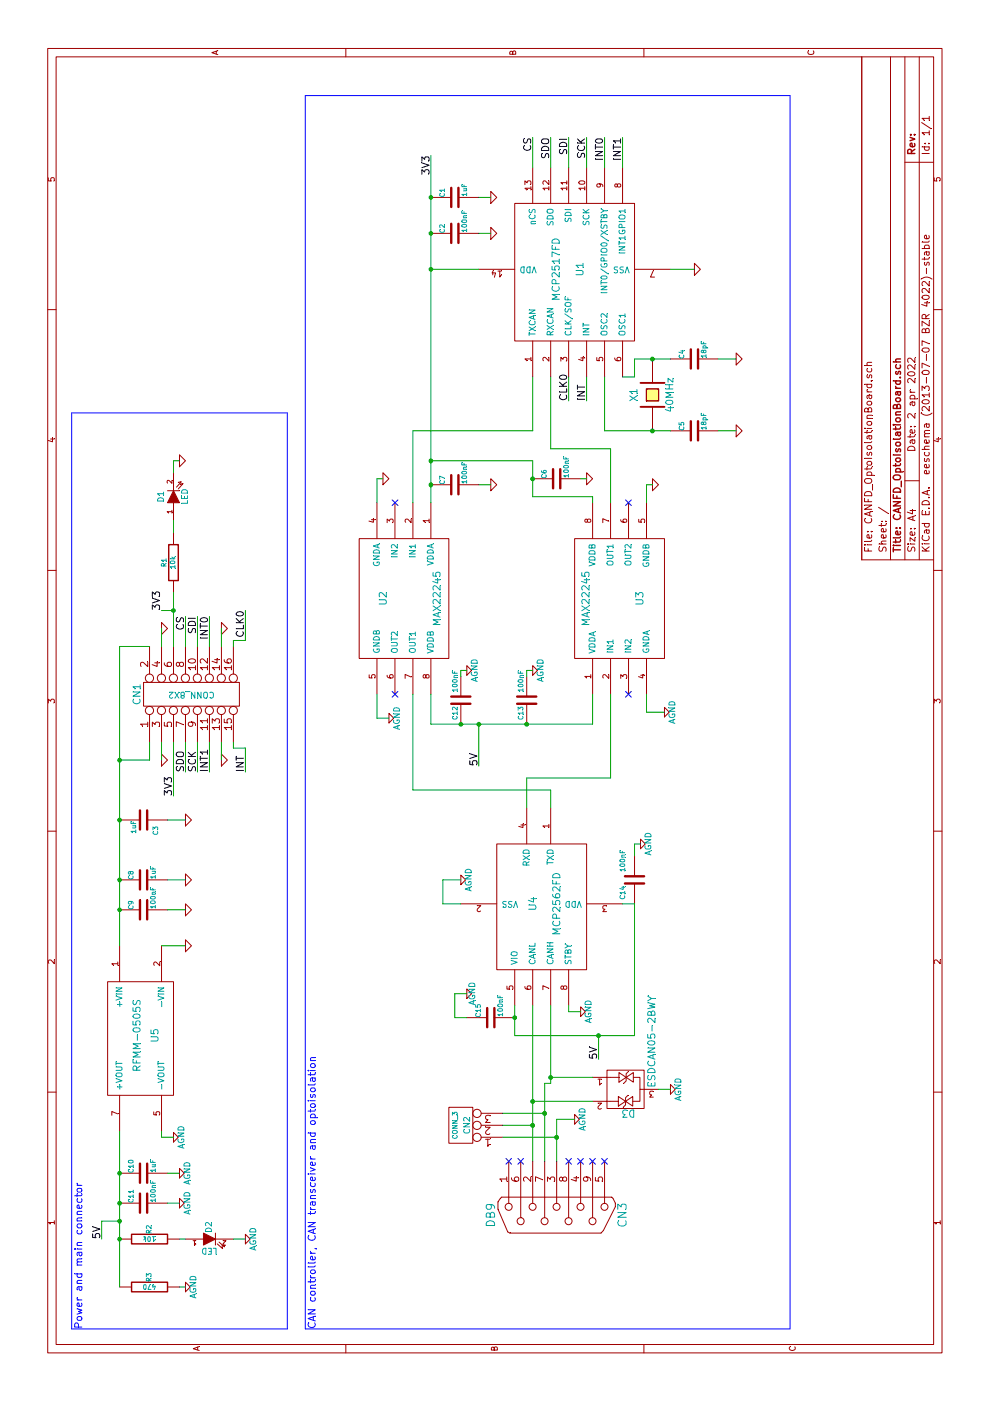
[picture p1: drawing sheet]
EESchema Schematic File Version 2
LIBS:power
LIBS:device
LIBS:transistors
LIBS:conn
LIBS:linear
LIBS:regul
LIBS:74xx
LIBS:cmos4000
LIBS:adc-dac
LIBS:memory
LIBS:xilinx
LIBS:special
LIBS:microcontrollers
LIBS:dsp
LIBS:microchip
LIBS:analog_switches
LIBS:motorola
LIBS:texas
LIBS:intel
LIBS:audio
LIBS:interface
LIBS:digital-audio
LIBS:philips
LIBS:display
LIBS:cypress
LIBS:siliconi
LIBS:opto
LIBS:atmel
LIBS:contrib
LIBS:valves
LIBS:CANFD_OptoIsolationBoard-cache
EELAYER 27 0
EELAYER END
$Descr A4 11693 8268
encoding utf-8
Sheet 1 1
Title "CANFD_OptoIsolationBoard.sch"
Date "2 apr 2022"
Rev ""
Comp ""
Comment1 ""
Comment2 ""
Comment3 ""
Comment4 ""
$EndDescr
$Comp
L MCP2517FD U1
U 1 1
P 9450 4800
F 0 "U1" H 9450 4750 60  0000 C CNN
F 1 "MCP2517FD" H 9450 4950 60  0000 C CNN
F 2 "" H 9450 4750 60  0000 C CNN
F 3 "" H 9450 4750 60  0000 C CNN
	1    9450 4800
	1    0    0    -1  
$EndComp
$Comp
L CONN_8X2 CN1
U 1 1
P 5900 1600
F 0 "CN1" H 5900 2050 60  0000 C CNN
F 1 "CONN_8X2" V 5900 1600 50  0000 C CNN
F 2 "~" H 5900 1600 60  0000 C CNN
F 3 "~" H 5900 1600 60  0000 C CNN
	1    5900 1600
	1    0    0    -1  
$EndComp
$Comp
L GND #PWR?
U 1 1
P 6450 1350
F 0 "#PWR?" H 6450 1350 30  0001 C CNN
F 1 "GND" H 6450 1280 30  0001 C CNN
F 2 "~" H 6450 1350 60  0000 C CNN
F 3 "~" H 6450 1350 60  0000 C CNN
	1    6450 1350
	1    0    0    -1  
$EndComp
$Comp
L GND #PWR?
U 1 1
P 5350 1350
F 0 "#PWR?" H 5350 1350 30  0001 C CNN
F 1 "GND" H 5350 1280 30  0001 C CNN
F 2 "~" H 5350 1350 60  0000 C CNN
F 3 "~" H 5350 1350 60  0000 C CNN
	1    5350 1350
	1    0    0    -1  
$EndComp
$Comp
L GND #PWR?
U 1 1
P 5350 1850
F 0 "#PWR?" H 5350 1850 30  0001 C CNN
F 1 "GND" H 5350 1780 30  0001 C CNN
F 2 "~" H 5350 1850 60  0000 C CNN
F 3 "~" H 5350 1850 60  0000 C CNN
	1    5350 1850
	1    0    0    -1  
$EndComp
$Comp
L GND #PWR?
U 1 1
P 6450 1850
F 0 "#PWR?" H 6450 1850 30  0001 C CNN
F 1 "GND" H 6450 1780 30  0001 C CNN
F 2 "~" H 6450 1850 60  0000 C CNN
F 3 "~" H 6450 1850 60  0000 C CNN
	1    6450 1850
	1    0    0    -1  
$EndComp
$Comp
L R R1
U 1 1
P 7000 1450
F 0 "R1" V 7080 1450 40  0000 C CNN
F 1 "10k" V 7007 1451 40  0000 C CNN
F 2 "~" V 6930 1450 30  0000 C CNN
F 3 "~" H 7000 1450 30  0000 C CNN
	1    7000 1450
	0    -1   -1   0   
$EndComp
$Comp
L LED D1
U 1 1
P 7550 1450
F 0 "D1" H 7550 1550 50  0000 C CNN
F 1 "LED" H 7550 1350 50  0000 C CNN
F 2 "~" H 7550 1450 60  0000 C CNN
F 3 "~" H 7550 1450 60  0000 C CNN
	1    7550 1450
	1    0    0    -1  
$EndComp
$Comp
L GND #PWR?
U 1 1
P 7850 1500
F 0 "#PWR?" H 7850 1500 30  0001 C CNN
F 1 "GND" H 7850 1430 30  0001 C CNN
F 2 "~" H 7850 1500 60  0000 C CNN
F 3 "~" H 7850 1500 60  0000 C CNN
	1    7850 1500
	1    0    0    -1  
$EndComp
Text Label 6600 1350 0    60   ~ 0
3V3
Text Label 5050 1450 0    60   ~ 0
3V3
$Comp
L GND #PWR?
U 1 1
P 9450 5800
F 0 "#PWR?" H 9450 5800 30  0001 C CNN
F 1 "GND" H 9450 5730 30  0001 C CNN
F 2 "~" H 9450 5800 60  0000 C CNN
F 3 "~" H 9450 5800 60  0000 C CNN
	1    9450 5800
	1    0    0    -1  
$EndComp
$Comp
L C C3
U 1 1
P 4850 1200
F 0 "C3" H 4900 1300 40  0000 L CNN
F 1 "1uF" H 4856 1115 40  0000 L CNN
F 2 "~" H 4888 1050 30  0000 C CNN
F 3 "~" H 4850 1200 60  0000 C CNN
	1    4850 1200
	-1   0    0    1   
$EndComp
$Comp
L C C2
U 1 1
P 9750 3800
F 0 "C2" H 9750 3900 40  0000 L CNN
F 1 "100nF" H 9756 3715 40  0000 L CNN
F 2 "~" H 9788 3650 30  0000 C CNN
F 3 "~" H 9750 3800 60  0000 C CNN
	1    9750 3800
	1    0    0    -1  
$EndComp
$Comp
L C C1
U 1 1
P 10050 3800
F 0 "C1" H 10050 3900 40  0000 L CNN
F 1 "1uF" H 10056 3715 40  0000 L CNN
F 2 "~" H 10088 3650 30  0000 C CNN
F 3 "~" H 10050 3800 60  0000 C CNN
	1    10050 3800
	1    0    0    -1  
$EndComp
$Comp
L GND #PWR?
U 1 1
P 9750 4100
F 0 "#PWR?" H 9750 4100 30  0001 C CNN
F 1 "GND" H 9750 4030 30  0001 C CNN
F 2 "~" H 9750 4100 60  0000 C CNN
F 3 "~" H 9750 4100 60  0000 C CNN
	1    9750 4100
	1    0    0    -1  
$EndComp
$Comp
L GND #PWR?
U 1 1
P 10050 4100
F 0 "#PWR?" H 10050 4100 30  0001 C CNN
F 1 "GND" H 10050 4030 30  0001 C CNN
F 2 "~" H 10050 4100 60  0000 C CNN
F 3 "~" H 10050 4100 60  0000 C CNN
	1    10050 4100
	1    0    0    -1  
$EndComp
Text Label 10400 3600 2    60   ~ 0
3V3
$Comp
L MAX22245 U2
U 1 1
P 6700 3400
F 0 "U2" H 6700 3200 60  0000 C CNN
F 1 "MAX22245" H 6700 3650 60  0000 C CNN
F 2 "" H 6700 3400 60  0000 C CNN
F 3 "" H 6700 3400 60  0000 C CNN
	1    6700 3400
	-1   0    0    1   
$EndComp
$Comp
L MAX22245 U3
U 1 1
P 6700 5150
F 0 "U3" H 6700 4950 60  0000 C CNN
F 1 "MAX22245" H 6700 5400 60  0000 C CNN
F 2 "" H 6700 5150 60  0000 C CNN
F 3 "" H 6700 5150 60  0000 C CNN
	1    6700 5150
	1    0    0    -1  
$EndComp
$Comp
L C C7
U 1 1
P 7650 3800
F 0 "C7" H 7650 3900 40  0000 L CNN
F 1 "100nF" H 7656 3715 40  0000 L CNN
F 2 "~" H 7688 3650 30  0000 C CNN
F 3 "~" H 7650 3800 60  0000 C CNN
	1    7650 3800
	1    0    0    -1  
$EndComp
$Comp
L GND #PWR?
U 1 1
P 7650 4100
F 0 "#PWR?" H 7650 4100 30  0001 C CNN
F 1 "GND" H 7650 4030 30  0001 C CNN
F 2 "~" H 7650 4100 60  0000 C CNN
F 3 "~" H 7650 4100 60  0000 C CNN
	1    7650 4100
	1    0    0    -1  
$EndComp
$Comp
L C C6
U 1 1
P 7700 4650
F 0 "C6" H 7700 4750 40  0000 L CNN
F 1 "100nF" H 7706 4565 40  0000 L CNN
F 2 "~" H 7738 4500 30  0000 C CNN
F 3 "~" H 7700 4650 60  0000 C CNN
	1    7700 4650
	1    0    0    -1  
$EndComp
$Comp
L GND #PWR?
U 1 1
P 7700 4900
F 0 "#PWR?" H 7700 4900 30  0001 C CNN
F 1 "GND" H 7700 4830 30  0001 C CNN
F 2 "~" H 7700 4900 60  0000 C CNN
F 3 "~" H 7700 4900 60  0000 C CNN
	1    7700 4900
	1    0    0    -1  
$EndComp
$Comp
L GND #PWR?
U 1 1
P 7700 3200
F 0 "#PWR?" H 7700 3200 30  0001 C CNN
F 1 "GND" H 7700 3130 30  0001 C CNN
F 2 "~" H 7700 3200 60  0000 C CNN
F 3 "~" H 7700 3200 60  0000 C CNN
	1    7700 3200
	1    0    0    -1  
$EndComp
$Comp
L GND #PWR?
U 1 1
P 7650 5450
F 0 "#PWR?" H 7650 5450 30  0001 C CNN
F 1 "GND" H 7650 5380 30  0001 C CNN
F 2 "~" H 7650 5450 60  0000 C CNN
F 3 "~" H 7650 5450 60  0000 C CNN
	1    7650 5450
	1    0    0    -1  
$EndComp
$Comp
L CRYSTAL X1
U 1 1
P 8400 5450
F 0 "X1" H 8400 5600 60  0000 C CNN
F 1 "40MHz" H 8400 5300 60  0000 C CNN
F 2 "~" H 8400 5450 60  0000 C CNN
F 3 "~" H 8400 5450 60  0000 C CNN
	1    8400 5450
	1    0    0    -1  
$EndComp
$Comp
L C C5
U 1 1
P 8100 5800
F 0 "C5" H 8100 5900 40  0000 L CNN
F 1 "18pF" H 8106 5715 40  0000 L CNN
F 2 "~" H 8138 5650 30  0000 C CNN
F 3 "~" H 8100 5800 60  0000 C CNN
	1    8100 5800
	1    0    0    -1  
$EndComp
$Comp
L C C4
U 1 1
P 8700 5800
F 0 "C4" H 8700 5900 40  0000 L CNN
F 1 "18pF" H 8706 5715 40  0000 L CNN
F 2 "~" H 8738 5650 30  0000 C CNN
F 3 "~" H 8700 5800 60  0000 C CNN
	1    8700 5800
	1    0    0    -1  
$EndComp
$Comp
L GND #PWR?
U 1 1
P 8100 6150
F 0 "#PWR?" H 8100 6150 30  0001 C CNN
F 1 "GND" H 8100 6080 30  0001 C CNN
F 2 "~" H 8100 6150 60  0000 C CNN
F 3 "~" H 8100 6150 60  0000 C CNN
	1    8100 6150
	1    0    0    -1  
$EndComp
$Comp
L GND #PWR?
U 1 1
P 8700 6150
F 0 "#PWR?" H 8700 6150 30  0001 C CNN
F 1 "GND" H 8700 6080 30  0001 C CNN
F 2 "~" H 8700 6150 60  0000 C CNN
F 3 "~" H 8700 6150 60  0000 C CNN
	1    8700 6150
	1    0    0    -1  
$EndComp
$Comp
L AGND #PWR?
U 1 1
P 5700 3250
F 0 "#PWR?" H 5700 3250 40  0001 C CNN
F 1 "AGND" H 5700 3180 50  0000 C CNN
F 2 "~" H 5700 3250 60  0000 C CNN
F 3 "~" H 5700 3250 60  0000 C CNN
	1    5700 3250
	1    0    0    -1  
$EndComp
$Comp
L MCP2562FD U4
U 1 1
P 4150 4500
F 0 "U4" H 4150 4450 60  0000 C CNN
F 1 "MCP2562FD" H 4150 4650 60  0000 C CNN
F 2 "" H 4150 4500 60  0000 C CNN
F 3 "" H 4150 4500 60  0000 C CNN
	1    4150 4500
	-1   0    0    1   
$EndComp
$Comp
L RFMM-0505S U5
U 1 1
P 3050 1250
F 0 "U5" H 3050 1200 60  0000 C CNN
F 1 "RFMM-0505S" H 3050 1350 60  0000 C CNN
F 2 "" H 3050 1250 60  0000 C CNN
F 3 "" H 3050 1250 60  0000 C CNN
	1    3050 1250
	1    0    0    -1  
$EndComp
$Comp
L C C8
U 1 1
P 4350 1200
F 0 "C8" H 4350 1300 40  0000 L CNN
F 1 "1uF" H 4356 1115 40  0000 L CNN
F 2 "~" H 4388 1050 30  0000 C CNN
F 3 "~" H 4350 1200 60  0000 C CNN
	1    4350 1200
	1    0    0    -1  
$EndComp
$Comp
L C C9
U 1 1
P 4100 1200
F 0 "C9" H 4100 1300 40  0000 L CNN
F 1 "100nF" H 4106 1115 40  0000 L CNN
F 2 "~" H 4138 1050 30  0000 C CNN
F 3 "~" H 4100 1200 60  0000 C CNN
	1    4100 1200
	1    0    0    -1  
$EndComp
$Comp
L GND #PWR?
U 1 1
P 4850 1550
F 0 "#PWR?" H 4850 1550 30  0001 C CNN
F 1 "GND" H 4850 1480 30  0001 C CNN
F 2 "~" H 4850 1550 60  0000 C CNN
F 3 "~" H 4850 1550 60  0000 C CNN
	1    4850 1550
	1    0    0    -1  
$EndComp
$Comp
L GND #PWR?
U 1 1
P 4350 1550
F 0 "#PWR?" H 4350 1550 30  0001 C CNN
F 1 "GND" H 4350 1480 30  0001 C CNN
F 2 "~" H 4350 1550 60  0000 C CNN
F 3 "~" H 4350 1550 60  0000 C CNN
	1    4350 1550
	1    0    0    -1  
$EndComp
$Comp
L GND #PWR?
U 1 1
P 4100 1550
F 0 "#PWR?" H 4100 1550 30  0001 C CNN
F 1 "GND" H 4100 1480 30  0001 C CNN
F 2 "~" H 4100 1550 60  0000 C CNN
F 3 "~" H 4100 1550 60  0000 C CNN
	1    4100 1550
	1    0    0    -1  
$EndComp
$Comp
L GND #PWR?
U 1 1
P 3800 1550
F 0 "#PWR?" H 3800 1550 30  0001 C CNN
F 1 "GND" H 3800 1480 30  0001 C CNN
F 2 "~" H 3800 1550 60  0000 C CNN
F 3 "~" H 3800 1550 60  0000 C CNN
	1    3800 1550
	1    0    0    -1  
$EndComp
$Comp
L AGND #PWR?
U 1 1
P 2200 1450
F 0 "#PWR?" H 2200 1450 40  0001 C CNN
F 1 "AGND" H 2200 1380 50  0000 C CNN
F 2 "~" H 2200 1450 60  0000 C CNN
F 3 "~" H 2200 1450 60  0000 C CNN
	1    2200 1450
	1    0    0    -1  
$EndComp
$Comp
L C C10
U 1 1
P 1900 1200
F 0 "C10" H 1900 1300 40  0000 L CNN
F 1 "1uF" H 1906 1115 40  0000 L CNN
F 2 "~" H 1938 1050 30  0000 C CNN
F 3 "~" H 1900 1200 60  0000 C CNN
	1    1900 1200
	1    0    0    -1  
$EndComp
$Comp
L C C11
U 1 1
P 1650 1200
F 0 "C11" H 1650 1300 40  0000 L CNN
F 1 "100nF" H 1656 1115 40  0000 L CNN
F 2 "~" H 1688 1050 30  0000 C CNN
F 3 "~" H 1650 1200 60  0000 C CNN
	1    1650 1200
	1    0    0    -1  
$EndComp
$Comp
L AGND #PWR?
U 1 1
P 1900 1500
F 0 "#PWR?" H 1900 1500 40  0001 C CNN
F 1 "AGND" H 1900 1430 50  0000 C CNN
F 2 "~" H 1900 1500 60  0000 C CNN
F 3 "~" H 1900 1500 60  0000 C CNN
	1    1900 1500
	1    0    0    -1  
$EndComp
$Comp
L AGND #PWR?
U 1 1
P 1650 1500
F 0 "#PWR?" H 1650 1500 40  0001 C CNN
F 1 "AGND" H 1650 1430 50  0000 C CNN
F 2 "~" H 1650 1500 60  0000 C CNN
F 3 "~" H 1650 1500 60  0000 C CNN
	1    1650 1500
	1    0    0    -1  
$EndComp
$Comp
L AGND #PWR?
U 1 1
P 5750 5550
F 0 "#PWR?" H 5750 5550 40  0001 C CNN
F 1 "AGND" H 5750 5480 50  0000 C CNN
F 2 "~" H 5750 5550 60  0000 C CNN
F 3 "~" H 5750 5550 60  0000 C CNN
	1    5750 5550
	1    0    0    -1  
$EndComp
Text Label 1350 850  0    60   ~ 0
5V
Text Label 5300 4000 0    60   ~ 0
5V
$Comp
L C C13
U 1 1
P 5850 4400
F 0 "C13" V 5900 4450 40  0000 L CNN
F 1 "100nF" V 5900 4150 40  0000 L CNN
F 2 "~" H 5888 4250 30  0000 C CNN
F 3 "~" H 5850 4400 60  0000 C CNN
	1    5850 4400
	0    -1   -1   0   
$EndComp
$Comp
L C C12
U 1 1
P 5850 3850
F 0 "C12" V 5900 3900 40  0000 L CNN
F 1 "100nF" V 5900 3600 40  0000 L CNN
F 2 "~" H 5888 3700 30  0000 C CNN
F 3 "~" H 5850 3850 60  0000 C CNN
	1    5850 3850
	0    -1   -1   0   
$EndComp
$Comp
L AGND #PWR?
U 1 1
P 6100 4450
F 0 "#PWR?" H 6100 4450 40  0001 C CNN
F 1 "AGND" H 6100 4380 50  0000 C CNN
F 2 "~" H 6100 4450 60  0000 C CNN
F 3 "~" H 6100 4450 60  0000 C CNN
	1    6100 4450
	1    0    0    -1  
$EndComp
$Comp
L AGND #PWR?
U 1 1
P 6100 3900
F 0 "#PWR?" H 6100 3900 40  0001 C CNN
F 1 "AGND" H 6100 3830 50  0000 C CNN
F 2 "~" H 6100 3900 60  0000 C CNN
F 3 "~" H 6100 3900 60  0000 C CNN
	1    6100 3900
	1    0    0    -1  
$EndComp
$Comp
L AGND #PWR?
U 1 1
P 4350 3850
F 0 "#PWR?" H 4350 3850 40  0001 C CNN
F 1 "AGND" H 4350 3780 50  0000 C CNN
F 2 "~" H 4350 3850 60  0000 C CNN
F 3 "~" H 4350 3850 60  0000 C CNN
	1    4350 3850
	1    0    0    -1  
$EndComp
$Comp
L C C14
U 1 1
P 4350 5300
F 0 "C14" V 4450 5350 40  0000 L CNN
F 1 "100nF" V 4450 5050 40  0000 L CNN
F 2 "~" H 4388 5150 30  0000 C CNN
F 3 "~" H 4350 5300 60  0000 C CNN
	1    4350 5300
	0    -1   -1   0   
$EndComp
$Comp
L AGND #PWR?
U 1 1
P 4650 5350
F 0 "#PWR?" H 4650 5350 40  0001 C CNN
F 1 "AGND" H 4650 5280 50  0000 C CNN
F 2 "~" H 4650 5350 60  0000 C CNN
F 3 "~" H 4650 5350 60  0000 C CNN
	1    4650 5350
	1    0    0    -1  
$EndComp
$Comp
L C C15
U 1 1
P 3200 4100
F 0 "C15" H 3200 4200 40  0000 L CNN
F 1 "100nF" H 3206 4015 40  0000 L CNN
F 2 "~" H 3238 3950 30  0000 C CNN
F 3 "~" H 3200 4100 60  0000 C CNN
	1    3200 4100
	1    0    0    -1  
$EndComp
$Comp
L AGND #PWR?
U 1 1
P 3400 3900
F 0 "#PWR?" H 3400 3900 40  0001 C CNN
F 1 "AGND" H 3400 3850 50  0000 C CNN
F 2 "~" H 3400 3900 60  0000 C CNN
F 3 "~" H 3400 3900 60  0000 C CNN
	1    3400 3900
	1    0    0    -1  
$EndComp
Text Label 2850 5000 0    60   ~ 0
5V
$Comp
L AGND #PWR?
U 1 1
P 3250 4850
F 0 "#PWR?" H 3250 4850 40  0001 C CNN
F 1 "AGND" H 3250 4780 50  0000 C CNN
F 2 "~" H 3250 4850 60  0000 C CNN
F 3 "~" H 3250 4850 60  0000 C CNN
	1    3250 4850
	1    0    0    -1  
$EndComp
$Comp
L DB9 CN3
U 1 1
P 1550 4650
F 0 "CN3" H 1550 5200 70  0000 C CNN
F 1 "DB9" H 1550 4100 70  0000 C CNN
F 2 "~" H 1550 4650 60  0000 C CNN
F 3 "~" H 1550 4650 60  0000 C CNN
	1    1550 4650
	-1   0    0    1   
$EndComp
$Comp
L R R3
U 1 1
P 950 1250
F 0 "R3" H 1030 1250 40  0000 C CNN
F 1 "470" V 957 1251 40  0000 C CNN
F 2 "~" V 880 1250 30  0000 C CNN
F 3 "~" H 950 1250 30  0000 C CNN
	1    950  1250
	1    0    0    -1  
$EndComp
$Comp
L R R2
U 1 1
P 1350 1250
F 0 "R2" H 1430 1250 40  0000 C CNN
F 1 "10k" V 1357 1251 40  0000 C CNN
F 2 "~" V 1280 1250 30  0000 C CNN
F 3 "~" H 1350 1250 30  0000 C CNN
	1    1350 1250
	1    0    0    -1  
$EndComp
$Comp
L LED D2
U 1 1
P 1350 1750
F 0 "D2" V 1350 1850 50  0000 C CNN
F 1 "LED" H 1350 1650 50  0000 C CNN
F 2 "~" H 1350 1750 60  0000 C CNN
F 3 "~" H 1350 1750 60  0000 C CNN
	1    1350 1750
	0    1    1    0   
$EndComp
$Comp
L AGND #PWR?
U 1 1
P 1350 2050
F 0 "#PWR?" H 1350 2050 40  0001 C CNN
F 1 "AGND" H 1350 1980 50  0000 C CNN
F 2 "~" H 1350 2050 60  0000 C CNN
F 3 "~" H 1350 2050 60  0000 C CNN
	1    1350 2050
	1    0    0    -1  
$EndComp
$Comp
L AGND #PWR?
U 1 1
P 950 1550
F 0 "#PWR?" H 950 1550 40  0001 C CNN
F 1 "AGND" H 950 1480 50  0000 C CNN
F 2 "~" H 950 1550 60  0000 C CNN
F 3 "~" H 950 1550 60  0000 C CNN
	1    950  1550
	1    0    0    -1  
$EndComp
$Comp
L AGND #PWR?
U 1 1
P 2350 4800
F 0 "#PWR?" H 2350 4800 40  0001 C CNN
F 1 "AGND" H 2350 4730 50  0000 C CNN
F 2 "~" H 2350 4800 60  0000 C CNN
F 3 "~" H 2350 4800 60  0000 C CNN
	1    2350 4800
	1    0    0    -1  
$EndComp
NoConn ~ 5900 3300
NoConn ~ 7500 3300
NoConn ~ 5900 5250
NoConn ~ 7500 5250
$Comp
L CONN_3 CN2
U 1 1
P 2300 3850
F 0 "CN2" V 2250 3850 50  0000 C CNN
F 1 "CONN_3" V 2350 3850 40  0000 C CNN
F 2 "~" H 2300 3850 60  0000 C CNN
F 3 "~" H 2300 3850 60  0000 C CNN
	1    2300 3850
	0    -1   -1   0   
$EndComp
Wire Wire Line
	6450 1350 6300 1350
Wire Wire Line
	5350 1350 5500 1350
Wire Wire Line
	6450 1850 6300 1850
Wire Wire Line
	5500 1850 5350 1850
Wire Wire Line
	6300 1450 6750 1450
Wire Wire Line
	7250 1450 7350 1450
Wire Wire Line
	7750 1450 7850 1450
Wire Wire Line
	7850 1450 7850 1500
Wire Wire Line
	6600 1350 6600 1450
Connection ~ 6600 1450
Wire Wire Line
	5500 1450 5050 1450
Wire Wire Line
	5350 1250 5500 1250
Wire Wire Line
	9450 5800 9450 5600
Connection ~ 10050 3600
Wire Wire Line
	9450 3600 9450 4000
Connection ~ 9750 3600
Wire Wire Line
	9750 4100 9750 4000
Wire Wire Line
	10050 4100 10050 4000
Connection ~ 9450 3600
Connection ~ 7650 3600
Wire Wire Line
	7650 4100 7650 4000
Wire Wire Line
	7500 3600 10400 3600
Wire Wire Line
	8550 4450 8100 4450
Wire Wire Line
	8100 4450 8100 3450
Wire Wire Line
	8100 3450 7500 3450
Wire Wire Line
	7700 4900 7700 4850
Wire Wire Line
	7500 4950 7550 4950
Wire Wire Line
	7550 4950 7550 4450
Wire Wire Line
	7550 4450 7850 4450
Wire Wire Line
	7850 4450 7850 3600
Connection ~ 7850 3600
Connection ~ 7700 4450
Wire Wire Line
	7500 5100 7950 5100
Wire Wire Line
	7950 5100 7950 4600
Wire Wire Line
	7950 4600 8550 4600
Wire Wire Line
	7500 3150 7700 3150
Wire Wire Line
	7700 3150 7700 3200
Wire Wire Line
	7500 5400 7650 5400
Wire Wire Line
	7650 5400 7650 5450
Wire Wire Line
	8550 5050 8100 5050
Wire Wire Line
	8100 5050 8100 5600
Wire Wire Line
	8550 5200 8550 5300
Wire Wire Line
	8550 5300 8700 5300
Wire Wire Line
	8700 5300 8700 5600
Connection ~ 8100 5450
Connection ~ 8700 5450
Wire Wire Line
	8100 6150 8100 6000
Wire Wire Line
	8700 6150 8700 6000
Wire Wire Line
	6300 1000 6300 1250
Wire Wire Line
	3800 1000 6300 1000
Wire Wire Line
	5350 1250 5350 1000
Connection ~ 5350 1000
Connection ~ 4850 1000
Connection ~ 4350 1000
Connection ~ 4100 1000
Wire Wire Line
	4850 1550 4850 1400
Wire Wire Line
	4350 1550 4350 1400
Wire Wire Line
	4100 1550 4100 1400
Wire Wire Line
	3800 1550 3800 1350
Wire Wire Line
	2200 1450 2200 1350
Wire Wire Line
	2200 1350 2250 1350
Connection ~ 1900 1000
Wire Wire Line
	1900 1400 1900 1500
Wire Wire Line
	1650 1500 1650 1400
Wire Wire Line
	5700 3250 5700 3150
Wire Wire Line
	5700 3150 5900 3150
Wire Wire Line
	5900 5400 5750 5400
Wire Wire Line
	5750 5400 5750 5550
Connection ~ 1650 1000
Wire Wire Line
	5100 3450 5900 3450
Wire Wire Line
	5200 5100 5900 5100
Wire Wire Line
	4950 4600 5100 4600
Wire Wire Line
	5100 4600 5100 3450
Wire Wire Line
	4950 4400 5200 4400
Wire Wire Line
	5200 4400 5200 5100
Wire Wire Line
	5650 4000 5300 4000
Wire Wire Line
	5650 3600 5650 4950
Wire Wire Line
	5650 3600 5900 3600
Connection ~ 5650 3850
Connection ~ 5650 4000
Wire Wire Line
	5650 4950 5900 4950
Connection ~ 5650 4400
Wire Wire Line
	6050 4400 6100 4400
Wire Wire Line
	6100 4400 6100 4450
Wire Wire Line
	6050 3850 6100 3850
Wire Wire Line
	6100 3850 6100 3900
Wire Wire Line
	4150 3850 4150 3700
Wire Wire Line
	4150 3700 4350 3700
Wire Wire Line
	4350 3700 4350 3850
Wire Wire Line
	4550 5300 4650 5300
Wire Wire Line
	4650 5300 4650 5350
Wire Wire Line
	4150 5300 4150 5200
Wire Wire Line
	3200 3900 3200 3800
Wire Wire Line
	3200 3800 3400 3800
Wire Wire Line
	3400 3800 3400 3900
Wire Wire Line
	3050 4300 3300 4300
Wire Wire Line
	2850 5000 3050 5000
Wire Wire Line
	3050 4300 3050 5300
Connection ~ 3200 4300
Wire Wire Line
	3050 5300 4150 5300
Connection ~ 3050 5000
Wire Wire Line
	3250 4850 3250 4750
Wire Wire Line
	3250 4750 3300 4750
Wire Wire Line
	2000 4550 2650 4550
Wire Wire Line
	2650 4550 2650 4600
Wire Wire Line
	2650 4600 3300 4600
Wire Wire Line
	1350 2050 1350 1950
Wire Wire Line
	1350 1550 1350 1500
Wire Wire Line
	950  1000 2250 1000
Wire Wire Line
	1500 1000 1500 850 
Wire Wire Line
	1500 850  1350 850 
Connection ~ 1500 1000
Connection ~ 1350 1000
Wire Wire Line
	950  1550 950  1500
Wire Wire Line
	2350 4650 2350 4800
Wire Wire Line
	2200 4200 2200 4650
Connection ~ 2200 4650
Wire Wire Line
	3300 4450 2000 4450
Wire Wire Line
	2300 4200 2300 4450
Connection ~ 2300 4450
Wire Wire Line
	2400 4200 2400 4550
Connection ~ 2400 4550
Wire Wire Line
	2000 4650 2350 4650
NoConn ~ 2000 4250
NoConn ~ 2000 4350
NoConn ~ 2000 4750
NoConn ~ 2000 4850
NoConn ~ 2000 4950
NoConn ~ 2000 5050
Text Label 10550 4450 2    60   ~ 0
CS
Text Label 10550 4600 2    60   ~ 0
SDO
Text Label 10550 4750 2    60   ~ 0
SDI
Text Label 10550 4900 2    60   ~ 0
SCK
Text Label 10550 5050 2    60   ~ 0
INT0
Text Label 10550 5200 2    60   ~ 0
INT1
Text Label 8350 4750 0    60   ~ 0
CLK0
Text Label 8350 4900 0    60   ~ 0
INT
Wire Wire Line
	10300 4450 10550 4450
Wire Wire Line
	10300 4600 10550 4600
Wire Wire Line
	10300 4750 10550 4750
Wire Wire Line
	10300 4900 10550 4900
Wire Wire Line
	10300 5050 10550 5050
Wire Wire Line
	10300 5200 10550 5200
Wire Wire Line
	8550 4750 8350 4750
Wire Wire Line
	8550 4900 8350 4900
Text Label 6550 1550 2    60   ~ 0
CS
Text Label 5250 1550 0    60   ~ 0
SDO
Text Label 6550 1650 2    60   ~ 0
SDI
Text Label 5250 1650 0    60   ~ 0
SCK
Text Label 6550 1750 2    60   ~ 0
INT0
Text Label 5250 1750 0    60   ~ 0
INT1
Wire Wire Line
	6300 1550 6550 1550
Wire Wire Line
	6300 1650 6550 1650
Wire Wire Line
	6300 1750 6550 1750
Text Label 6600 2050 2    60   ~ 0
CLK0
Text Label 5250 2050 0    60   ~ 0
INT
Wire Wire Line
	6350 2050 6600 2050
Wire Wire Line
	6350 2050 6350 1950
Wire Wire Line
	6350 1950 6300 1950
Wire Wire Line
	5500 1550 5250 1550
Wire Wire Line
	5500 1650 5250 1650
Wire Wire Line
	5250 1750 5500 1750
Wire Wire Line
	5250 2050 5450 2050
Wire Wire Line
	5450 2050 5450 1950
Wire Wire Line
	5450 1950 5500 1950
$Comp
L ESDCAN D3
U 1 1
P 2600 5250
F 0 "D3" H 2600 5050 60  0000 C CNN
F 1 "ESDCAN05-2BWY" V 2800 5650 60  0000 C CNN
F 2 "" H 2605 5200 60  0000 C CNN
F 3 "" H 2605 5200 60  0000 C CNN
	1    2600 5250
	0    1    1    0   
$EndComp
Wire Wire Line
	2500 4950 2500 4450
Connection ~ 2500 4450
Wire Wire Line
	2700 4950 2700 4600
Connection ~ 2700 4600
$Comp
L AGND #PWR?
U 1 1
P 2600 5600
F 0 "#PWR?" H 2600 5600 40  0001 C CNN
F 1 "AGND" H 2600 5530 50  0000 C CNN
F 2 "~" H 2600 5600 60  0000 C CNN
F 3 "~" H 2600 5600 60  0000 C CNN
	1    2600 5600
	1    0    0    -1  
$EndComp
Wire Wire Line
	2600 5600 2600 5500
Wire Notes Line
	600  600  8250 600 
Wire Notes Line
	8250 600  8250 2400
Wire Notes Line
	8250 2400 600  2400
Wire Notes Line
	600  2400 600  600 
Wire Notes Line
	600  2550 600  6600
Wire Notes Line
	600  6600 10900 6600
Wire Notes Line
	10900 6600 10900 2550
Wire Notes Line
	10900 2550 600  2550
Text Notes 600  700  0    60   ~ 0
Power and main connector
Text Notes 600  2650 0    60   ~ 0
CAN controller, CAN transceiver and optoisolation
$EndSCHEMATC
